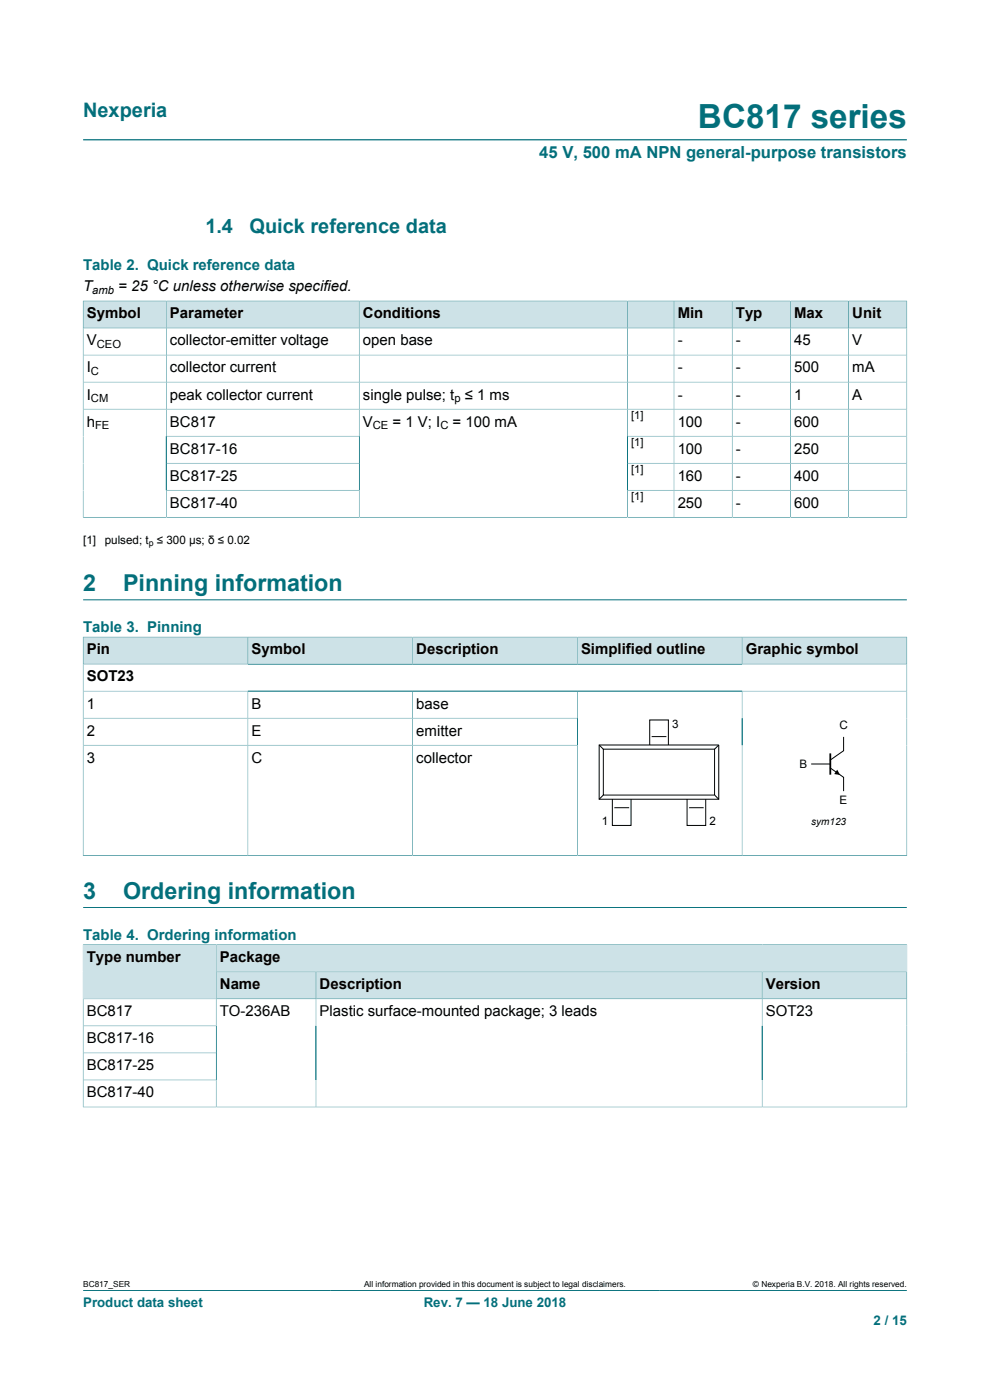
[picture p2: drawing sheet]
<svg xmlns="http://www.w3.org/2000/svg" width="210mm" height="297mm" viewBox="0 0 210 297" stroke-linecap="round" stroke-linejoin="round" font-family="sans-serif">
<path d="M17.6 29.7h174.8M17.6 273.8h174.8" fill="none" stroke="#036f7b" stroke-width=".21"/>
<path d="M17.7 63.9h17.5v5.6h-17.5z" fill="#cde2e7"/>
<path d="M17.6 63.8v5.8h17.7v-5.7h-17.7" fill="none" stroke="#036f7b" stroke-width=".21"/>
<path d="M35.3 63.9h40.8v5.6h-40.8z" fill="#cde2e7"/>
<path d="M35.3 63.9h40.9v5.7h-40.9z" fill="none" stroke="#036f7b" stroke-width=".21"/>
<path d="M76.3 63.9h56.7v5.6h-56.7z" fill="#cde2e7"/>
<path d="M76.2 63.9h56.9v5.7h-56.9z" fill="none" stroke="#036f7b" stroke-width=".21"/>
<path d="M133.2 63.9h9.7v5.6h-9.7z" fill="#cde2e7"/>
<path d="M133.1 63.9h9.9v5.7h-9.9z" fill="none" stroke="#036f7b" stroke-width=".21"/>
<path d="M143 63.9h12.2v5.6h-12.2z" fill="#cde2e7"/>
<path d="M143 63.9h12.3v5.7h-12.3z" fill="none" stroke="#036f7b" stroke-width=".21"/>
<path d="M155.4 63.9h12.2v5.6h-12.2z" fill="#cde2e7"/>
<path d="M155.3 63.9h12.4v5.7h-12.4z" fill="none" stroke="#036f7b" stroke-width=".21"/>
<path d="M167.7 63.9h12.2v5.6h-12.2z" fill="#cde2e7"/>
<path d="M167.7 63.9h12.3v5.7h-12.3z" fill="none" stroke="#036f7b" stroke-width=".21"/>
<path d="M180.1 63.9h12.2v5.6h-12.2z" fill="#cde2e7"/>
<g fill="none" stroke="#036f7b" stroke-width=".21">
<path d="M17.6 75.3h174.8M35.3 69.6v40.1M76.2 69.6v40.1M133.1 69.6v40.1M143 69.6v40.1M155.3 69.6v40.1M167.7 69.6v40.1M192.4 63.8v46M192.4 69.6h-174.8v40.2M192.4 63.9h-12.4v45.8M17.6 81.1h174.8M17.6 86.8h174.8"/>
<path d="M35.3 92.5h40.9M35.3 98.3h40.9M133.1 92.5h59.3M133.1 98.3h59.3M35.3 104h40.9M133.1 104h59.3M192.4 109.7h-174.8M17.6 127.2h174.8"/>
</g>
<path d="M17.7 135.2h34.8v5.6h-34.8z" fill="#cde2e7"/>
<path d="M17.6 135.1v5.8h35v-5.8h-35" fill="none" stroke="#036f7b" stroke-width=".21"/>
<path d="M52.7 135.2h34.8v5.6h-34.8z" fill="#cde2e7"/>
<path d="M52.6 135.1h34.9v5.8h-34.9z" fill="none" stroke="#036f7b" stroke-width=".21"/>
<path d="M87.6 135.2h34.8v5.6h-34.8z" fill="#cde2e7"/>
<path d="M87.5 135.1h35v5.8h-35z" fill="none" stroke="#036f7b" stroke-width=".21"/>
<path d="M122.5 135.2h34.8v5.6h-34.8z" fill="#cde2e7"/>
<path d="M122.5 135.1h34.9v5.8h-34.9z" fill="none" stroke="#036f7b" stroke-width=".21"/>
<path d="M157.5 135.2h34.8v5.6h-34.8z" fill="#cde2e7"/>
<g fill="none" stroke="#036f7b" stroke-width=".21">
<path d="M192.4 135.1v46.5M192.4 135.1h-35v5.8M17.6 146.6h174.8M17.6 152.4h104.9M17.6 158.1h104.9M52.6 146.6v34.9M87.5 146.6v34.9M122.5 146.6v34.9M157.4 146.6v34.9M192.4 140.9h-174.8v40.7M17.6 181.5h174.8M17.6 192.5h174.8"/>
<path d="M192.4 200.4v5.8h-146.5v-5.8h146.5"/>
</g>
<g fill="none" stroke="#000" stroke-width=".21">
<path d="M127.1 158h25.4v11.6h-25.4zM127.1 158l.9 .9M128 158.9h23.6v9.8h-23.6zM137.8 158v-5.3h4v5.3M138.2 156.3h3.2M152.5 158l-.9 .9M178.9 156.4v2.9l-2.8 1.9M128 168.7l-.9 .9M129.9 169.5v5.6h4v-5.5M130.3 171.4h3.2M145.7 169.5v5.6h4v-5.5M146.2 171.4h3.1"/>
<path d="M151.6 168.7l.9 .9M172.2 162.1h3.9M176.1 162.9l2.8 2v2.8"/>
</g>
<path d="M177.6 163.3l.6 1.1-1.3-.2z" fill="#000"/>
<path d="M176.1 159.8v4.5" fill="none" stroke="#000" stroke-width=".38"/>
<path d="M45.9 200.5h146.4v5.6h-146.4z" fill="#cde2e7"/>
<path d="M17.6 200.4v11.5h28.3v-11.5h-28.3" fill="none" stroke="#036f7b" stroke-width=".21"/>
<g fill="#cde2e7">
<path d="M17.7 200.5h28.1v11.3h-28.1z"/>
<path d="M45.9 206.2h21.1v5.6h-21.1z"/>
</g>
<path d="M45.9 206.2h21.1v5.7h-21.1z" fill="none" stroke="#036f7b" stroke-width=".21"/>
<path d="M67.1 206.2h94.5v5.6h-94.5z" fill="#cde2e7"/>
<path d="M67 206.2h94.7v5.7h-94.7z" fill="none" stroke="#036f7b" stroke-width=".21"/>
<path d="M161.7 206.2h30.6v5.6h-30.6z" fill="#cde2e7"/>
<path d="M17.6 217.6h28.3M45.9 211.9v22.9M67 211.9v22.9M192.4 211.9h-174.8v23M17.6 223.4h28.3M17.6 229.1h28.3M161.7 234.8v-28.6h30.7v28.7M192.4 234.8h-174.8" fill="none" stroke="#036f7b" stroke-width=".21"/>
<text font-size="7.1" fill="#036f7b" x="148.1" y="27.2">BC817 series</text>
<g font-size="4.9" fill="#036f7b">
<text x="17.6" y="125.5">2</text>
<text x="26.1" y="125.5">Pinning information</text>
<text x="17.6" y="190.8">3</text>
<text x="26.1" y="190.8">Ordering information</text>
</g>
<g font-size="4.2" fill="#036f7b">
<text x="17.6" y="24.8">Nexperia</text>
<text x="43.6" y="49.5">1.4</text>
<text x="52.9" y="49.5">Quick reference data</text>
</g>
<text font-size="3.5" fill="#036f7b" x="114.4" y="33.5">45 V, 500 mA NPN general-purpose transistors</text>
<g font-size="3.2" fill="#036f7b">
<text x="17.6" y="57.2">Table 2. Quick reference data</text>
<text x="17.6" y="134.1">Table 3. Pinning</text>
<text x="17.6" y="199.3">Table 4. Ordering information</text>
</g>
<g font-size="3.2">
<text x="17.6" y="61.7">T</text>
<text x="25.1" y="61.7">= 25 °C unless otherwise specified.</text>
<text x="18.4" y="67.5">Symbol</text>
<text x="36.1" y="67.5">Parameter</text>
<text x="77" y="67.5">Conditions</text>
<text x="143.7" y="67.5">Min</text>
<text x="156.1" y="67.5">Typ</text>
<text x="168.4" y="67.5">Max</text>
<text x="180.8" y="67.5">Unit</text>
<text x="18.4" y="73.3">V</text>
<text x="36.1" y="73.3">collector-emitter voltage</text>
<text x="77" y="73.3">open base</text>
<text x="143.7" y="73.3">-</text>
<text x="156.1" y="73.3">-</text>
<text x="168.4" y="73.3">45</text>
<text x="180.8" y="73.3">V</text>
<text x="18.4" y="79">I</text>
<text x="36.1" y="79">collector current</text>
<text x="143.7" y="79">-</text>
<text x="156.1" y="79">-</text>
<text x="168.4" y="79">500</text>
<text x="180.8" y="79">mA</text>
<text x="18.4" y="84.8">I</text>
<text x="36.1" y="84.8">peak collector current</text>
<text x="77" y="84.8">single pulse; t ≤ 1 ms</text>
<text x="143.7" y="84.8">-</text>
<text x="156.1" y="84.8">-</text>
<text x="168.4" y="84.8">1</text>
<text x="180.8" y="84.8">A</text>
<text x="18.4" y="90.5">h</text>
<text x="36.1" y="90.5">BC817</text>
<text x="77" y="90.5">V</text>
<text x="83.3" y="90.5">= 1 V; I</text>
<text x="96" y="90.5">= 100 mA</text>
<text x="143.7" y="90.5">100</text>
<text x="156.1" y="90.5">-</text>
<text x="168.4" y="90.5">600</text>
<text x="36.1" y="96.2">BC817-16</text>
<text x="36.1" y="102">BC817-25</text>
<text x="143.7" y="96.2">100</text>
<text x="143.7" y="102">160</text>
<text x="156.1" y="96.2">-</text>
<text x="156.1" y="102">-</text>
<text x="168.4" y="96.2">250</text>
<text x="168.4" y="102">400</text>
<text x="36.1" y="107.7">BC817-40</text>
<text x="143.7" y="107.7">250</text>
<text x="156.1" y="107.7">-</text>
<text x="168.4" y="107.7">600</text>
<text x="18.4" y="138.8">Pin</text>
<text x="53.4" y="138.8">Symbol</text>
<text x="88.3" y="138.8">Description</text>
<text x="123.2" y="138.8">Simplified outline</text>
<text x="158.2" y="138.8">Graphic symbol</text>
<text x="18.4" y="144.6">SOT23</text>
<text x="18.4" y="150.3">1</text>
<text x="53.4" y="150.3">B</text>
<text x="88.3" y="150.3">base</text>
<text x="18.4" y="156">2</text>
<text x="18.4" y="161.8">3</text>
<text x="53.4" y="156">E</text>
<text x="53.4" y="161.8">C</text>
<text x="88.3" y="156">emitter</text>
<text x="88.3" y="161.8">collector</text>
<text x="18.4" y="204.1">Type number</text>
<text x="46.6" y="204.1">Package</text>
<text x="46.6" y="209.9">Name</text>
<text x="67.8" y="209.9">Description</text>
<text x="162.4" y="209.9">Version</text>
<text x="18.4" y="215.6">BC817</text>
<text x="46.6" y="215.6">TO-236AB</text>
<text x="67.8" y="215.6">Plastic surface-mounted package; 3 leads</text>
<text x="162.4" y="215.6">SOT23</text>
<text x="18.4" y="221.3">BC817-16</text>
<text x="18.4" y="227.1">BC817-25</text>
<text x="18.4" y="232.8">BC817-40</text>
</g>
<g font-size="2.8" fill="#036f7b">
<text x="17.6" y="277.3">Product data sheet</text>
<text x="89.9" y="277.3">Rev. 7 — 18 June 2018</text>
<text x="185.3" y="281">2 / 15</text>
</g>
<g font-size="2.5">
<text x="17.6" y="115.4">[1]</text>
<text x="22.2" y="115.4">pulsed; t ≤ 300 μs; δ ≤ 0.02</text>
<text x="142.6" y="154.4">3</text>
<text x="178" y="154.7">C</text>
<text x="169.6" y="162.9">B</text>
<text x="178.1" y="170.5">E</text>
<text x="127.6" y="175.1">1</text>
<text x="150.5" y="175.1">2</text>
</g>
<g font-size="2.4">
<text x="19.6" y="62.3">amb</text>
<text x="20.5" y="73.9">CEO</text>
<text x="19.3" y="79.6">C</text>
<text x="19.3" y="85.4">CM</text>
<text x="96.4" y="85.4">p</text>
<text x="133.9" y="88.8">[1]</text>
<text x="20.2" y="91.1">FE</text>
<text x="79.1" y="91.1">CE</text>
<text x="93.4" y="91.1">C</text>
<text x="133.9" y="94.6">[1]</text>
<text x="133.9" y="100.3">[1]</text>
<text x="133.9" y="106.1">[1]</text>
</g>
<text font-size="2.1" x="172.1" y="175">sym123</text>
<text font-size="1.9" x="31.6" y="115.9">p</text>
<g font-size="1.8">
<text x="17.6" y="273.1">BC817_SER</text>
<text x="77.2" y="273.1">All information provided in this document is subject to legal disclaimers.</text>
<text x="159.7" y="273.1">© Nexperia B.V. 2018. All rights reserved.</text>
</g>
</svg>
